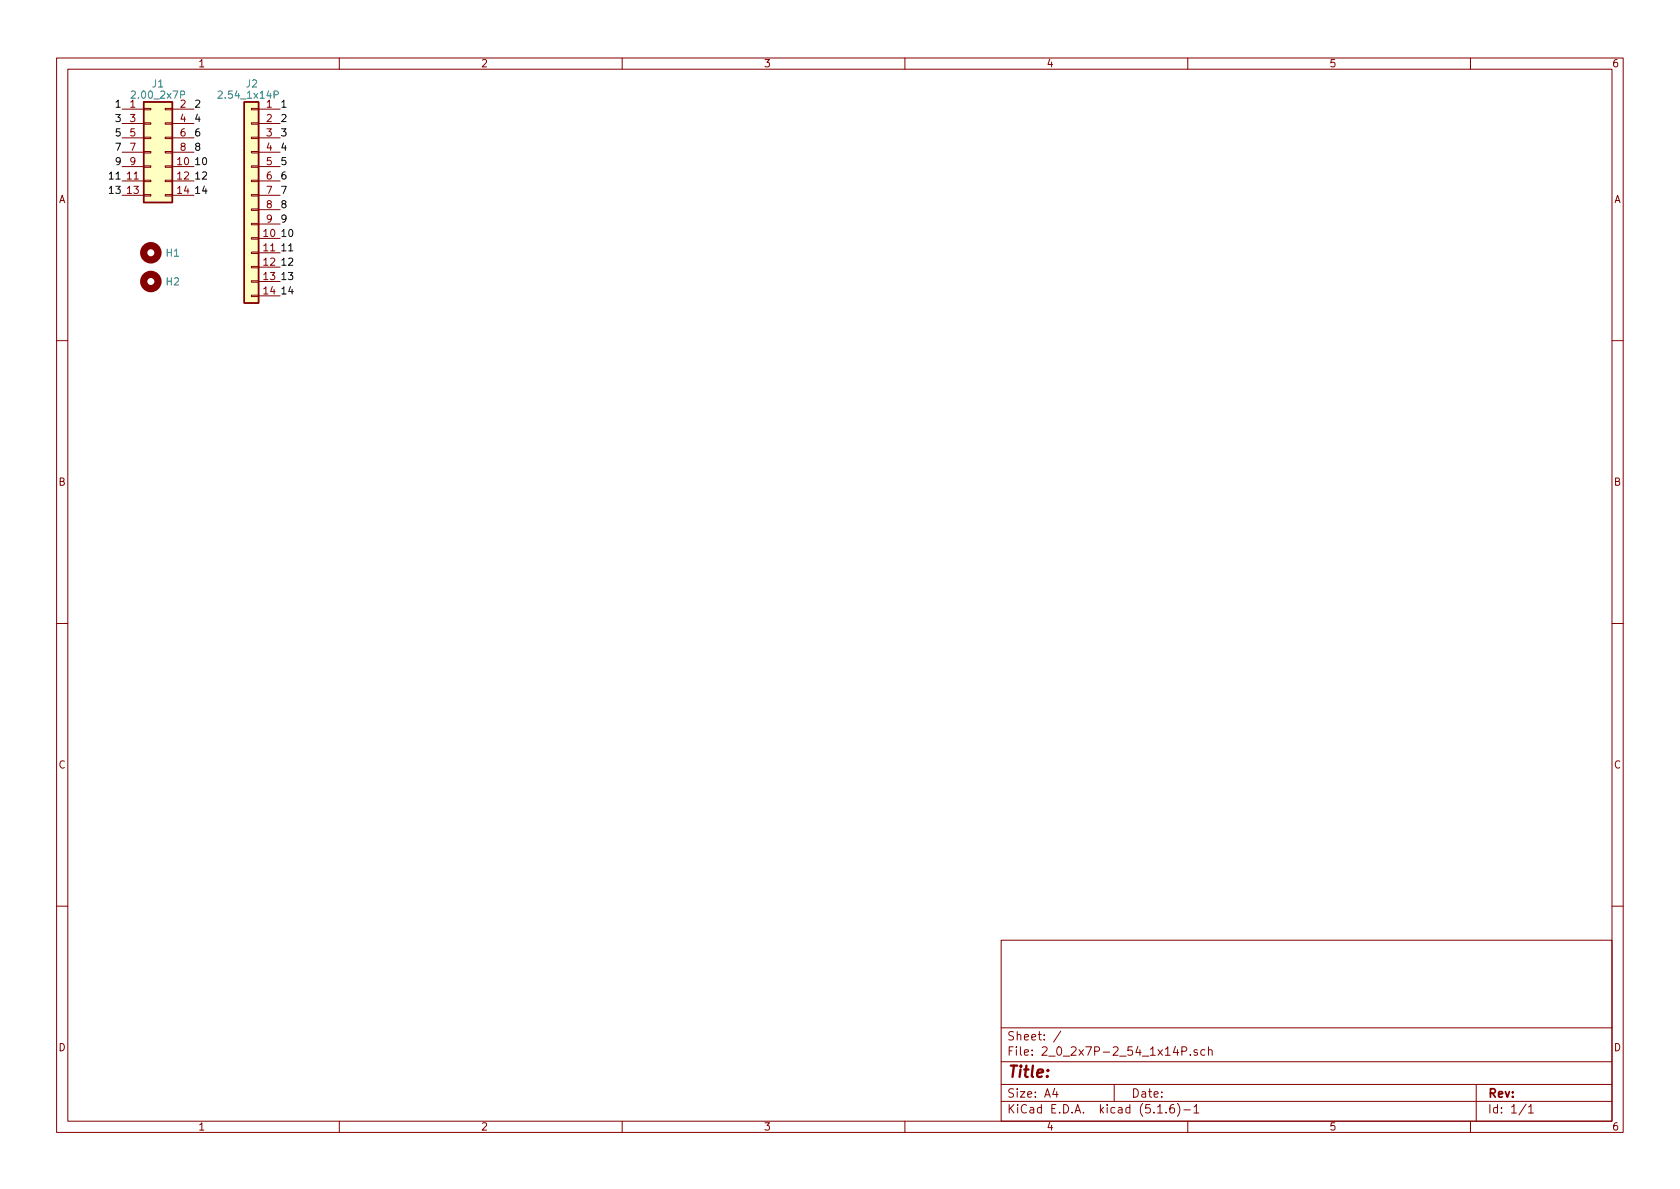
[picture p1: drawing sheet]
<svg xmlns="http://www.w3.org/2000/svg" width="297mm" height="210mm" viewBox="0 0 297 210" stroke-linecap="round" stroke-linejoin="round" font-family="sans-serif">
<g fill="none" stroke="#840000" stroke-width=".18">
<path d="M10 10.3h277v189.9h-277zM12 12.2h273v186.1h-273zM21.6 19.3h3.8M25.4 19.2h1.3v.2h-1.3zM29.2 19.2h1.3v.2h-1.3zM30.5 19.3h3.8M44.4 19.2h1.3v.2h-1.3zM45.7 19.3h3.8M60 10.3v1.9M110 10.3v1.9M160 10.3v1.9M210 10.3v1.9"/>
<path d="M260 10.3v1.9M21.6 29.5h3.8M21.6 32h3.8M21.6 34.5h3.8M21.6 21.8h3.8M21.6 24.4h3.8M21.6 26.9h3.8M25.4 31.9h1.3v.2h-1.3zM25.4 34.4h1.3v.3h-1.3zM25.4 29.3h1.3v.3h-1.3zM25.4 24.3h1.3v.2h-1.3zM25.4 21.7h1.3v.3h-1.3z"/>
<path d="M25.4 26.8h1.3v.2h-1.3zM29.2 31.9h1.3v.2h-1.3zM29.2 34.4h1.3v.3h-1.3zM29.2 29.3h1.3v.3h-1.3zM29.2 24.3h1.3v.2h-1.3zM29.2 21.7h1.3v.3h-1.3zM29.2 26.8h1.3v.2h-1.3zM30.5 29.5h3.8M30.5 32h3.8M30.5 34.5h3.8M30.5 21.8h3.8M30.5 24.4h3.8"/>
<path d="M30.5 26.9h3.8M44.4 39.5h1.3v.2h-1.3zM44.4 37h1.3v.2h-1.3zM44.4 31.9h1.3v.2h-1.3zM44.4 29.3h1.3v.3h-1.3zM44.4 26.8h1.3v.2h-1.3zM44.4 24.3h1.3v.2h-1.3zM44.4 34.4h1.3v.3h-1.3zM44.4 21.7h1.3v.3h-1.3zM45.7 29.5h3.8M45.7 32h3.8M45.7 34.5h3.8"/>
<path d="M45.7 21.8h3.8M45.7 24.4h3.8M45.7 26.9h3.8M45.7 37.1h3.8M45.7 39.6h3.8M44.4 42h1.3v.3h-1.3zM44.4 44.6h1.3v.2h-1.3zM44.4 47.1h1.3v.3h-1.3zM44.4 49.7h1.3v.2h-1.3zM44.4 52.2h1.3v.2h-1.3zM45.7 42.2h3.8M45.7 44.7h3.8"/>
<path d="M45.7 47.2h3.8M45.7 49.8h3.8M45.7 52.3h3.8M10 60.2h2M285 60.2h2M10 110.3h2M285 110.3h2M10 160.2h2M177 166.3h108v32h-108zM285 160.2h2M60 198.3v1.9M110 198.3v1.9"/>
<path d="M160 198.3v1.9M177 194.8h108M177 191.8h108M177 187.8h108M177 181.8h108M186.5 192.5l-.4 1h1M186.8 193v1M187.6 182.3l-1.3 2M197 191.8v3M204.7 196.8h.8M206.2 196.7v.1M207.5 195.3a.59 .59 0 0 0-.7 .7v.5l.2 .2 .4 .1 .2-.1 .1-.5-.2-.2-.4-.1-.3 .3"/>
<path d="M208.2 195.1a1.71 1.71 0 0 1 0 2.3M209 185.9l.7-.1 .1-.2v-.3l-.3-.2h-.5v1.5M209.3 196.3h1.2M210 198.3v1.9M210.5 186.5v.1M211.1 195.8l.4-.5v1.5M211.1 196.8h.9M211.7 185.7a.37 .37 0 0 0-.6 .1l.1 .2 .5 .2 .1 .1-.3 .3-.4-.1M213 185.7l-.4-.1-.3 .3 .1 .6 .2 .1 .4-.1M213.7 185.7a.37 .37 0 0 1 .6 .1v.8M213.7 185.1v1.5M260 198.3v1.9"/>
<path d="M261 191.8v6.5M269.8 195.2l-1.2 2M270.3 195.8l.4-.5v1.5M270.3 196.8h.8"/>
</g>
<g fill="none" stroke="#840000" stroke-width="1.3">
<circle cx="26.7" cy="44.7" r="1.27"/>
<circle cx="26.7" cy="49.8" r="1.27"/>
</g>
<g fill="#ffffc2" stroke="#ffffc2" stroke-width=".18">
<path d="M25.4 18h5.1v17.8h-5.1z"/>
<path d="M43.2 18h2.5v35.6h-2.5z"/>
</g>
<path d="M25.4 18h5.1v17.8h-5.1zM43.2 18h2.5v35.6h-2.5z" fill="none" stroke="#840000" stroke-width=".25"/>
<path d="M38.6 16.2l.4-.1 .3 .4-.8 .9h.8M48.5 16.8l.6-.1v-.5l-.1-.1h-.5v1.3" fill="none" stroke="#008484" stroke-width=".18"/>
<text font-size="2.8" fill="#840000" x="178" y="190.5">Title:</text>
<g font-size="2.1" fill="#840000">
<text x="178" y="184">Sheet: /</text>
<text x="178" y="186.7">File: 2_0_2x7P-2_54_1x14P.sch</text>
<text x="178" y="196.9">KiCad E.D.A. kicad (5.1.6)-1</text>
<text x="178" y="194.1">Size: A4</text>
<text x="200" y="194.1">Date:</text>
<text x="263" y="194.1">Rev:</text>
<text x="263" y="196.9">Id: 1/1</text>
</g>
<g font-size="1.8" fill="#840000">
<text x="35" y="11.9">1</text>
<text x="85" y="11.9">2</text>
<text x="135" y="11.9">3</text>
<text x="185" y="11.9">4</text>
<text x="235" y="11.9">5</text>
<text x="285" y="11.9">6</text>
<text x="23" y="19">1</text>
<text x="23" y="21.6">3</text>
<text x="31.9" y="19">2</text>
<text x="31.9" y="21.6">4</text>
<text x="47.1" y="19">1</text>
<text x="47.1" y="21.6">2</text>
<text x="23" y="24.1">5</text>
<text x="23" y="26.7">7</text>
<text x="23" y="29.2">9</text>
<text x="31.4" y="29.2">10</text>
<text x="31.9" y="24.1">6</text>
<text x="31.9" y="26.7">8</text>
<text x="47.1" y="24.1">3</text>
<text x="47.1" y="26.7">4</text>
<text x="47.1" y="29.2">5</text>
<text x="10.4" y="35.9">A</text>
<text x="22.5" y="31.7">11</text>
<text x="22.5" y="34.3">13</text>
<text x="31.4" y="31.7">12</text>
<text x="31.4" y="34.3">14</text>
<text x="47.1" y="31.7">6</text>
<text x="47.1" y="34.3">7</text>
<text x="285.4" y="35.9">A</text>
<text x="46.7" y="41.9">10</text>
<text x="47.1" y="36.8">8</text>
<text x="47.1" y="39.4">9</text>
<text x="46.7" y="44.4">11</text>
<text x="46.7" y="47">12</text>
<text x="46.7" y="49.5">13</text>
<text x="46.7" y="52.1">14</text>
<text x="10.4" y="85.9">B</text>
<text x="285.4" y="85.9">B</text>
<text x="10.4" y="135.9">C</text>
<text x="285.4" y="135.9">C</text>
<text x="10.4" y="185.9">D</text>
<text x="285.4" y="185.9">D</text>
<text x="35" y="199.9">1</text>
<text x="85" y="199.9">2</text>
<text x="135" y="199.9">3</text>
<text x="185" y="199.9">4</text>
<text x="235" y="199.9">5</text>
<text x="285" y="199.9">6</text>
</g>
<g font-size="1.8" fill="#008484">
<text x="23.7" y="17.4">2.00_2x7P</text>
<text x="27" y="15.5">J1</text>
<text x="39.1" y="17.4">2.54_1x14P</text>
<text x="43.6" y="15.5">J2</text>
<text x="29.4" y="45.4">H1</text>
<text x="29.4" y="50.5">H2</text>
</g>
<g font-size="1.8">
<text x="20.6" y="21.6">3</text>
<text x="20.6" y="19">1</text>
<text x="34.3" y="21.6">4</text>
<text x="34.3" y="19">2</text>
<text x="49.5" y="21.6">2</text>
<text x="49.5" y="19">1</text>
<text x="20.6" y="29.2">9</text>
<text x="20.6" y="26.7">7</text>
<text x="20.6" y="24.1">5</text>
<text x="34.3" y="29.2">10</text>
<text x="34.3" y="26.7">8</text>
<text x="34.3" y="24.1">6</text>
<text x="49.5" y="26.7">4</text>
<text x="49.5" y="29.2">5</text>
<text x="49.5" y="24.1">3</text>
<text x="19.6" y="34.3">13</text>
<text x="19.6" y="31.7">11</text>
<text x="34.3" y="34.3">14</text>
<text x="34.3" y="31.7">12</text>
<text x="49.5" y="34.3">7</text>
<text x="49.5" y="31.7">6</text>
<text x="49.5" y="39.4">9</text>
<text x="49.5" y="41.9">10</text>
<text x="49.5" y="36.8">8</text>
<text x="49.5" y="47">12</text>
<text x="49.5" y="44.4">11</text>
<text x="49.5" y="52.1">14</text>
<text x="49.5" y="49.5">13</text>
</g>
</svg>
